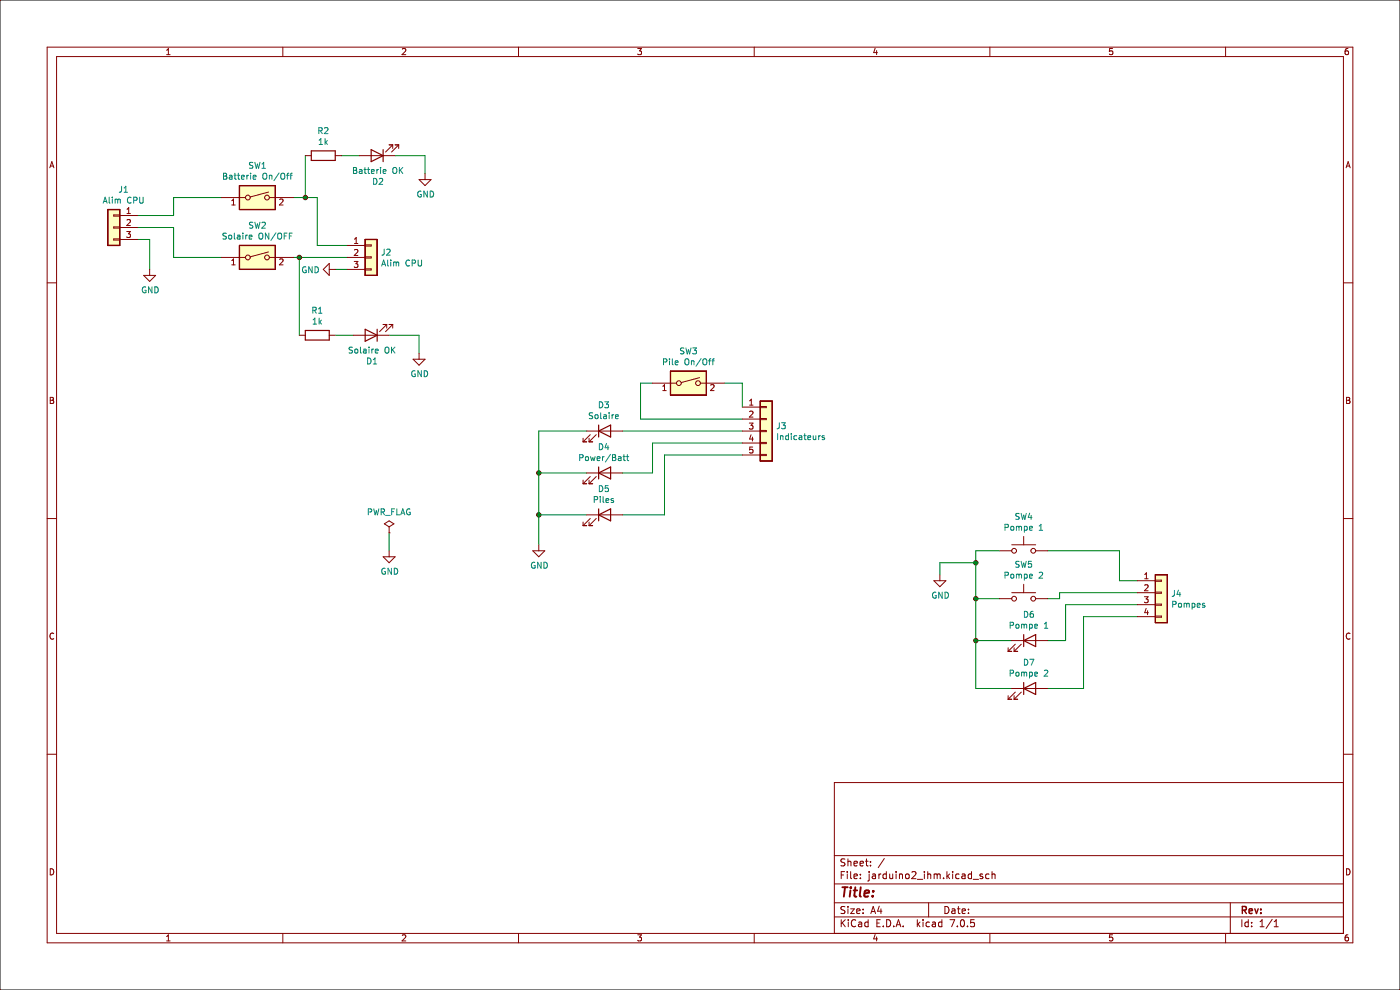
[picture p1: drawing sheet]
EESchema Schematic File Version 4
EELAYER 30 0
EELAYER END
$Descr A4 11693 8268
encoding utf-8
Sheet 1 1
Title ""
Date ""
Rev ""
Comp ""
Comment1 ""
Comment2 ""
Comment3 ""
Comment4 ""
$EndDescr
$Comp
L Connector_Generic:Conn_01x05 J3
U 1 1
P 6400 3600
F 0 "J3" H 6480 3642 50  0000 L CNN
F 1 "Indicateurs" H 6480 3551 50  0000 L CNN
F 2 "Connector_PinHeader_2.54mm:PinHeader_1x05_P2.54mm_Vertical" H 6400 3600 50  0001 C CNN
F 3 "~" H 6400 3600 50  0001 C CNN
	1    6400 3600
	1    0    0    -1  
$EndComp
$Comp
L Switch:SW_DIP_x01 SW3
U 1 1
P 5750 3200
F 0 "SW3" H 5750 3467 50  0000 C CNN
F 1 "Pile On/Off" H 5750 3376 50  0000 C CNN
F 2 "Connector_PinHeader_2.54mm:PinHeader_1x02_P2.54mm_Vertical" H 5750 3200 50  0001 C CNN
F 3 "~" H 5750 3200 50  0001 C CNN
	1    5750 3200
	1    0    0    -1  
$EndComp
Wire Wire Line
	6200 3400 6200 3200
Wire Wire Line
	6200 3200 6050 3200
Wire Wire Line
	6200 3500 5350 3500
Wire Wire Line
	5350 3500 5350 3200
Wire Wire Line
	5350 3200 5450 3200
$Comp
L Device:LED D3
U 1 1
P 5050 3600
F 0 "D3" H 5043 3817 50  0000 C CNN
F 1 "Solaire" H 5043 3726 50  0000 C CNN
F 2 "LED_THT:LED_D3.0mm_Clear" H 5050 3600 50  0001 C CNN
F 3 "~" H 5050 3600 50  0001 C CNN
	1    5050 3600
	1    0    0    -1  
$EndComp
$Comp
L Device:LED D4
U 1 1
P 5050 3950
F 0 "D4" H 5043 4167 50  0000 C CNN
F 1 "Power/Batt" H 5043 4076 50  0000 C CNN
F 2 "LED_THT:LED_D3.0mm_Clear" H 5050 3950 50  0001 C CNN
F 3 "~" H 5050 3950 50  0001 C CNN
	1    5050 3950
	1    0    0    -1  
$EndComp
$Comp
L Device:LED D5
U 1 1
P 5050 4300
F 0 "D5" H 5043 4517 50  0000 C CNN
F 1 "Piles" H 5043 4426 50  0000 C CNN
F 2 "LED_THT:LED_D3.0mm_Clear" H 5050 4300 50  0001 C CNN
F 3 "~" H 5050 4300 50  0001 C CNN
	1    5050 4300
	1    0    0    -1  
$EndComp
Wire Wire Line
	6200 3600 5200 3600
Wire Wire Line
	6200 3700 5450 3700
Wire Wire Line
	5450 3700 5450 3950
Wire Wire Line
	5450 3950 5200 3950
Wire Wire Line
	6200 3800 5550 3800
Wire Wire Line
	5550 3800 5550 4300
Wire Wire Line
	5550 4300 5200 4300
$Comp
L power:GND #PWR05
U 1 1
P 4500 4550
F 0 "#PWR05" H 4500 4300 50  0001 C CNN
F 1 "GND" H 4505 4377 50  0000 C CNN
F 2 "" H 4500 4550 50  0001 C CNN
F 3 "" H 4500 4550 50  0001 C CNN
	1    4500 4550
	1    0    0    -1  
$EndComp
Wire Wire Line
	4900 4300 4500 4300
Wire Wire Line
	4500 4300 4500 4550
Wire Wire Line
	4900 3950 4500 3950
Wire Wire Line
	4500 3950 4500 4300
Connection ~ 4500 4300
Wire Wire Line
	4900 3600 4500 3600
Wire Wire Line
	4500 3600 4500 3950
Connection ~ 4500 3950
$Comp
L Connector_Generic:Conn_01x04 J4
U 1 1
P 9700 4950
F 0 "J4" H 9780 4942 50  0000 L CNN
F 1 "Pompes" H 9780 4851 50  0000 L CNN
F 2 "Connector_PinHeader_2.54mm:PinHeader_1x04_P2.54mm_Vertical" H 9700 4950 50  0001 C CNN
F 3 "~" H 9700 4950 50  0001 C CNN
	1    9700 4950
	1    0    0    -1  
$EndComp
$Comp
L Switch:SW_Push SW4
U 1 1
P 8550 4600
F 0 "SW4" H 8550 4885 50  0000 C CNN
F 1 "Pompe 1" H 8550 4794 50  0000 C CNN
F 2 "Connector_PinHeader_2.54mm:PinHeader_1x02_P2.54mm_Vertical" H 8550 4800 50  0001 C CNN
F 3 "~" H 8550 4800 50  0001 C CNN
	1    8550 4600
	1    0    0    -1  
$EndComp
$Comp
L Switch:SW_Push SW5
U 1 1
P 8550 5000
F 0 "SW5" H 8550 5285 50  0000 C CNN
F 1 "Pompe 2" H 8550 5194 50  0000 C CNN
F 2 "Connector_PinHeader_2.54mm:PinHeader_1x02_P2.54mm_Vertical" H 8550 5200 50  0001 C CNN
F 3 "~" H 8550 5200 50  0001 C CNN
	1    8550 5000
	1    0    0    -1  
$EndComp
Wire Wire Line
	9500 4850 9350 4850
Wire Wire Line
	9350 4850 9350 4600
Wire Wire Line
	9350 4600 8750 4600
Wire Wire Line
	9500 4950 8850 4950
Wire Wire Line
	8850 4950 8850 5000
Wire Wire Line
	8850 5000 8750 5000
$Comp
L power:GND #PWR06
U 1 1
P 7850 4800
F 0 "#PWR06" H 7850 4550 50  0001 C CNN
F 1 "GND" H 7855 4627 50  0000 C CNN
F 2 "" H 7850 4800 50  0001 C CNN
F 3 "" H 7850 4800 50  0001 C CNN
	1    7850 4800
	1    0    0    -1  
$EndComp
Wire Wire Line
	8350 4600 8150 4600
Wire Wire Line
	8150 4600 8150 4700
Wire Wire Line
	8150 5000 8350 5000
Wire Wire Line
	8150 4700 7850 4700
Wire Wire Line
	7850 4700 7850 4800
Connection ~ 8150 4700
Wire Wire Line
	8150 4700 8150 5000
$Comp
L Device:LED D6
U 1 1
P 8600 5350
F 0 "D6" H 8593 5567 50  0000 C CNN
F 1 "Pompe 1" H 8593 5476 50  0000 C CNN
F 2 "LED_THT:LED_D3.0mm_Clear" H 8600 5350 50  0001 C CNN
F 3 "~" H 8600 5350 50  0001 C CNN
	1    8600 5350
	1    0    0    -1  
$EndComp
$Comp
L Device:LED D7
U 1 1
P 8600 5750
F 0 "D7" H 8593 5967 50  0000 C CNN
F 1 "Pompe 2" H 8593 5876 50  0000 C CNN
F 2 "LED_THT:LED_D3.0mm_Clear" H 8600 5750 50  0001 C CNN
F 3 "~" H 8600 5750 50  0001 C CNN
	1    8600 5750
	1    0    0    -1  
$EndComp
Wire Wire Line
	9500 5050 8900 5050
Wire Wire Line
	8900 5050 8900 5350
Wire Wire Line
	8900 5350 8750 5350
Wire Wire Line
	9500 5150 9050 5150
Wire Wire Line
	9050 5150 9050 5750
Wire Wire Line
	9050 5750 8750 5750
Wire Wire Line
	8450 5350 8150 5350
Wire Wire Line
	8150 5350 8150 5000
Connection ~ 8150 5000
Wire Wire Line
	8150 5750 8150 5350
Connection ~ 8150 5350
$Comp
L Connector_Generic:Conn_01x03 J2
U 1 1
P 3100 2150
F 0 "J2" H 3180 2192 50  0000 L CNN
F 1 "Alim CPU" H 3180 2101 50  0000 L CNN
F 2 "Connector_PinHeader_2.54mm:PinHeader_1x03_P2.54mm_Vertical" H 3100 2150 50  0001 C CNN
F 3 "~" H 3100 2150 50  0001 C CNN
	1    3100 2150
	1    0    0    -1  
$EndComp
$Comp
L power:GND #PWR02
U 1 1
P 2800 2250
F 0 "#PWR02" H 2800 2000 50  0001 C CNN
F 1 "GND" V 2805 2122 50  0000 R CNN
F 2 "" H 2800 2250 50  0001 C CNN
F 3 "" H 2800 2250 50  0001 C CNN
	1    2800 2250
	0    1    1    0   
$EndComp
$Comp
L Connector_Generic:Conn_01x03 J1
U 1 1
P 950 1900
F 0 "J1" H 868 2217 50  0000 C CNN
F 1 "Alim CPU" H 868 2126 50  0000 C CNN
F 2 "Connector_PinHeader_2.54mm:PinHeader_1x03_P2.54mm_Vertical" H 950 1900 50  0001 C CNN
F 3 "~" H 950 1900 50  0001 C CNN
	1    950  1900
	-1   0    0    -1  
$EndComp
$Comp
L Switch:SW_DIP_x01 SW2
U 1 1
P 2150 2150
F 0 "SW2" H 2150 2417 50  0000 C CNN
F 1 "Solaire ON/OFF" H 2150 2326 50  0000 C CNN
F 2 "Connector_PinHeader_2.54mm:PinHeader_1x02_P2.54mm_Vertical" H 2150 2150 50  0001 C CNN
F 3 "~" H 2150 2150 50  0001 C CNN
	1    2150 2150
	1    0    0    -1  
$EndComp
$Comp
L Switch:SW_DIP_x01 SW1
U 1 1
P 2150 1650
F 0 "SW1" H 2150 1917 50  0000 C CNN
F 1 "Batterie On/Off" H 2150 1826 50  0000 C CNN
F 2 "Connector_PinHeader_2.54mm:PinHeader_1x02_P2.54mm_Vertical" H 2150 1650 50  0001 C CNN
F 3 "~" H 2150 1650 50  0001 C CNN
	1    2150 1650
	1    0    0    -1  
$EndComp
Wire Wire Line
	2900 2150 2500 2150
Wire Wire Line
	2900 2250 2800 2250
Wire Wire Line
	2900 2050 2650 2050
Wire Wire Line
	2650 2050 2650 1650
Wire Wire Line
	2650 1650 2550 1650
Wire Wire Line
	1150 1800 1450 1800
Wire Wire Line
	1450 1800 1450 1650
Wire Wire Line
	1450 1650 1850 1650
Wire Wire Line
	1150 1900 1450 1900
Wire Wire Line
	1450 1900 1450 2150
Wire Wire Line
	1450 2150 1850 2150
$Comp
L power:GND #PWR01
U 1 1
P 1250 2250
F 0 "#PWR01" H 1250 2000 50  0001 C CNN
F 1 "GND" H 1255 2077 50  0000 C CNN
F 2 "" H 1250 2250 50  0001 C CNN
F 3 "" H 1250 2250 50  0001 C CNN
	1    1250 2250
	1    0    0    -1  
$EndComp
Wire Wire Line
	1250 2250 1250 2000
Wire Wire Line
	1250 2000 1150 2000
$Comp
L Device:R R2
U 1 1
P 2700 1300
F 0 "R2" V 2493 1300 50  0000 C CNN
F 1 "1k" V 2584 1300 50  0000 C CNN
F 2 "Resistor_THT:R_Axial_DIN0309_L9.0mm_D3.2mm_P20.32mm_Horizontal" V 2630 1300 50  0001 C CNN
F 3 "~" H 2700 1300 50  0001 C CNN
	1    2700 1300
	0    1    1    0   
$EndComp
$Comp
L Device:LED D2
U 1 1
P 3150 1300
F 0 "D2" H 3143 1517 50  0000 C CNN
F 1 "Batterie OK" H 3143 1426 50  0000 C CNN
F 2 "LED_THT:LED_D3.0mm_Clear" H 3150 1300 50  0001 C CNN
F 3 "~" H 3150 1300 50  0001 C CNN
	1    3150 1300
	-1   0    0    1   
$EndComp
$Comp
L power:GND #PWR04
U 1 1
P 3550 1450
F 0 "#PWR04" H 3550 1200 50  0001 C CNN
F 1 "GND" H 3555 1277 50  0000 C CNN
F 2 "" H 3550 1450 50  0001 C CNN
F 3 "" H 3550 1450 50  0001 C CNN
	1    3550 1450
	1    0    0    -1  
$EndComp
Wire Wire Line
	3300 1300 3550 1300
Wire Wire Line
	3550 1300 3550 1450
Wire Wire Line
	3000 1300 2850 1300
Wire Wire Line
	2550 1300 2550 1650
Connection ~ 2550 1650
Wire Wire Line
	2550 1650 2450 1650
$Comp
L Device:R R1
U 1 1
P 2650 2800
F 0 "R1" V 2443 2800 50  0000 C CNN
F 1 "1k" V 2534 2800 50  0000 C CNN
F 2 "Resistor_THT:R_Axial_DIN0309_L9.0mm_D3.2mm_P20.32mm_Horizontal" V 2580 2800 50  0001 C CNN
F 3 "~" H 2650 2800 50  0001 C CNN
	1    2650 2800
	0    1    1    0   
$EndComp
$Comp
L Device:LED D1
U 1 1
P 3100 2800
F 0 "D1" H 3093 3017 50  0000 C CNN
F 1 "Solaire OK" H 3093 2926 50  0000 C CNN
F 2 "LED_THT:LED_D3.0mm_Clear" H 3100 2800 50  0001 C CNN
F 3 "~" H 3100 2800 50  0001 C CNN
	1    3100 2800
	-1   0    0    1   
$EndComp
$Comp
L power:GND #PWR03
U 1 1
P 3500 2950
F 0 "#PWR03" H 3500 2700 50  0001 C CNN
F 1 "GND" H 3505 2777 50  0000 C CNN
F 2 "" H 3500 2950 50  0001 C CNN
F 3 "" H 3500 2950 50  0001 C CNN
	1    3500 2950
	1    0    0    -1  
$EndComp
Wire Wire Line
	3250 2800 3500 2800
Wire Wire Line
	3500 2800 3500 2950
Wire Wire Line
	2950 2800 2800 2800
Wire Wire Line
	2500 2800 2500 2150
Connection ~ 2500 2150
Wire Wire Line
	2500 2150 2450 2150
$Comp
L power:PWR_FLAG #FLG0101
U 1 1
P 3250 4450
F 0 "#FLG0101" H 3250 4525 50  0001 C CNN
F 1 "PWR_FLAG" H 3250 4623 50  0000 C CNN
F 2 "" H 3250 4450 50  0001 C CNN
F 3 "~" H 3250 4450 50  0001 C CNN
	1    3250 4450
	1    0    0    -1  
$EndComp
$Comp
L power:GND #PWR0101
U 1 1
P 3250 4600
F 0 "#PWR0101" H 3250 4350 50  0001 C CNN
F 1 "GND" H 3255 4427 50  0000 C CNN
F 2 "" H 3250 4600 50  0001 C CNN
F 3 "" H 3250 4600 50  0001 C CNN
	1    3250 4600
	1    0    0    -1  
$EndComp
Wire Wire Line
	3250 4450 3250 4600
Wire Wire Line
	8150 5750 8450 5750
$EndSCHEMATC
